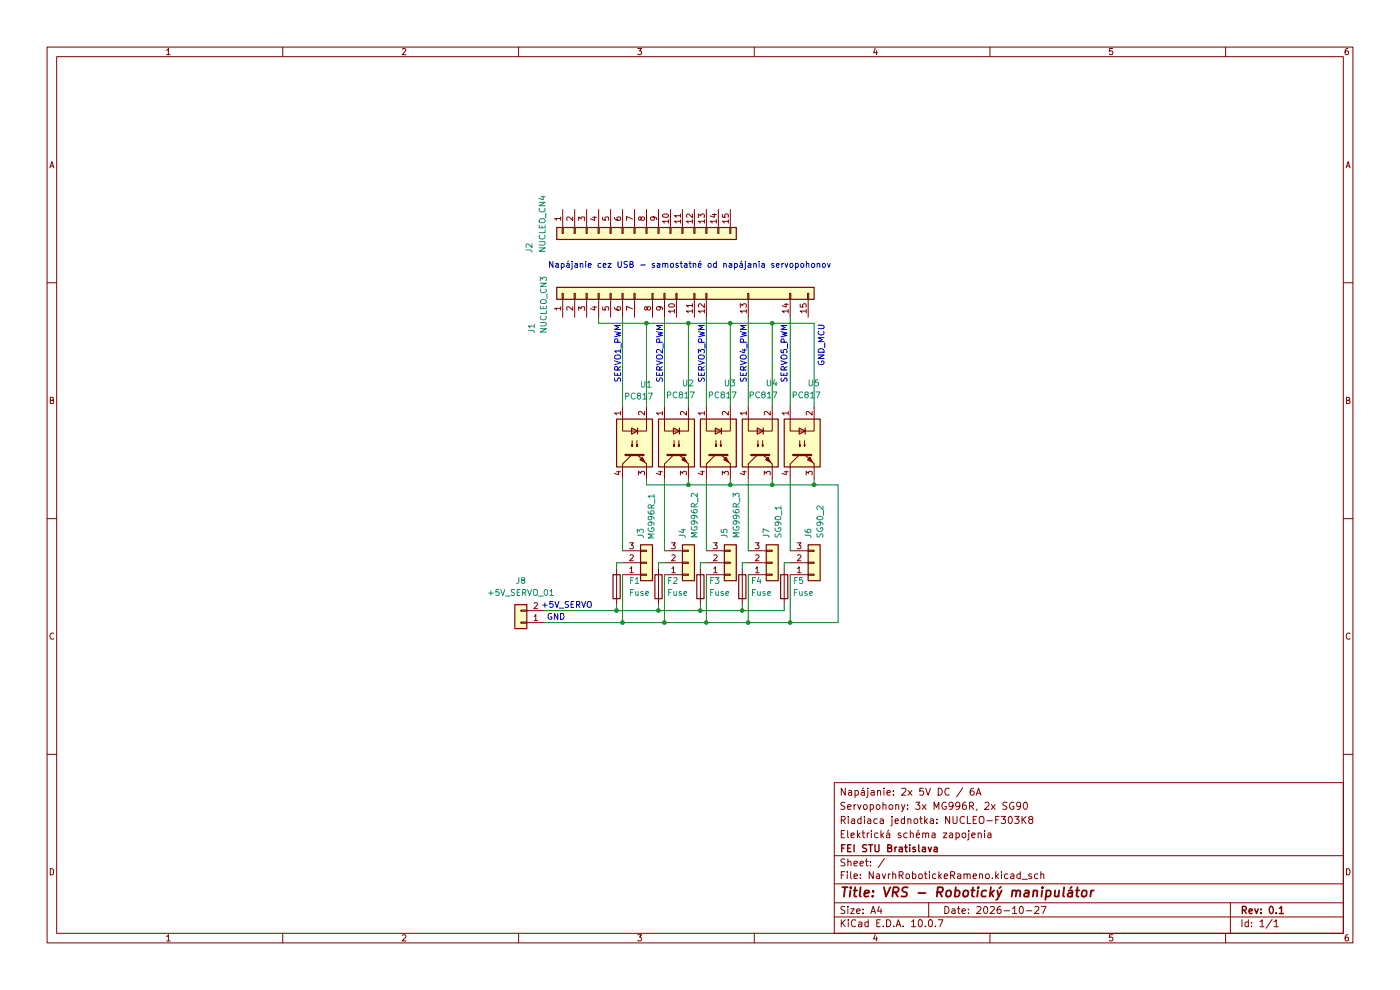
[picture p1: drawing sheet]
(kicad_sch
 (version 20260306)
 (generator "eeschema")
 (generator_version "10.0")
 (paper "A4")
 (title_block
  (title "VRS - Robotický manipulátor")
  (date "2026-10-27")
  (rev "0.1")
  (company "FEI STU Bratislava")
  (comment 1 "Elektrická schéma zapojenia")
  (comment 2 "Riadiaca jednotka: NUCLEO-F303K8")
  (comment 3 "Servopohony: 3x MG996R, 2x SG90")
  (comment 4 "Napájanie: 2x 5V DC / 6A")
  (comment 5 "Napájanie riadiacej jednotky: USB 5 V (ST-LINK)")
  (comment 6 "Stav dokumentu: Návrh"))
 (lib_symbols
  (symbol "Conn_01x15_1"
   (pin_names
    (offset 1.016) (hide yes)) (exclude_from_sim no) (in_bom yes) (on_board yes)
   (in_pos_files yes)
   (duplicate_pin_numbers_are_jumpers no)
   (property "Reference" "J1" (at -8.636 -27.178 0) (show_name no) (do_not_autoplace no) (effects (font (size 1.27 1.27)) (justify left)))
   (property "Value" "NUCLEO_CN3" (at -8.636 -29.718 0) (show_name no) (do_not_autoplace no) (effects (font (size 1.27 1.27)) (justify left)))
   (property "Footprint" "" (at 0 0 0) (show_name no) (do_not_autoplace no) (hide yes) (effects (font (size 1.27 1.27))))
   (property "Datasheet" "" (at 0 0 0) (show_name no) (do_not_autoplace no) (hide yes) (effects (font (size 1.27 1.27))))
   (property "Description" "Generic connector, single row, 01x15, script generated (kicad-library-utils/schlib/autogen/connector/)" (at 0 0 0) (show_name no) (do_not_autoplace no) (hide yes) (effects (font (size 1.27 1.27))))
   (symbol "Conn_01x15_1_1_1"
    (rectangle (start -1.27 26.67) (end 1.27 -27.94) (stroke (width 0.254) (type default)) (fill (type background)))
    (rectangle (start -1.27 25.527) (end 0 25.273) (stroke (width 0.1524) (type default)) (fill (type none)))
    (rectangle (start -1.27 22.987) (end 0 22.733) (stroke (width 0.1524) (type default)) (fill (type none)))
    (rectangle (start -1.27 20.447) (end 0 20.193) (stroke (width 0.1524) (type default)) (fill (type none)))
    (rectangle (start -1.27 17.907) (end 0 17.653) (stroke (width 0.1524) (type default)) (fill (type none)))
    (rectangle (start -1.27 15.367) (end 0 15.113) (stroke (width 0.1524) (type default)) (fill (type none)))
    (rectangle (start -1.27 12.827) (end 0 12.573) (stroke (width 0.1524) (type default)) (fill (type none)))
    (rectangle (start -1.27 10.287) (end 0 10.033) (stroke (width 0.1524) (type default)) (fill (type none)))
    (rectangle (start -1.27 6.477) (end 0 6.223) (stroke (width 0.1524) (type default)) (fill (type none)))
    (rectangle (start -1.27 3.937) (end 0 3.683) (stroke (width 0.1524) (type default)) (fill (type none)))
    (rectangle (start -1.27 1.397) (end 0 1.143) (stroke (width 0.1524) (type default)) (fill (type none)))
    (rectangle (start -1.27 -2.413) (end 0 -2.667) (stroke (width 0.1524) (type default)) (fill (type none)))
    (rectangle (start -1.27 -4.953) (end 0 -5.207) (stroke (width 0.1524) (type default)) (fill (type none)))
    (rectangle (start -1.27 -13.843) (end 0 -14.097) (stroke (width 0.1524) (type default)) (fill (type none)))
    (rectangle (start -1.27 -22.733) (end 0 -22.987) (stroke (width 0.1524) (type default)) (fill (type none)))
    (rectangle (start -1.27 -26.543) (end 0 -26.797) (stroke (width 0.1524) (type default)) (fill (type none)))
    (pin passive line (at -5.08 25.4 0) (length 3.81) (name "Pin_1" (effects (font (size 1.27 1.27)))) (number "1" (effects (font (size 1.27 1.27)))))
    (pin passive line (at -5.08 22.86 0) (length 3.81) (name "Pin_2" (effects (font (size 1.27 1.27)))) (number "2" (effects (font (size 1.27 1.27)))))
    (pin passive line (at -5.08 20.32 0) (length 3.81) (name "Pin_3" (effects (font (size 1.27 1.27)))) (number "3" (effects (font (size 1.27 1.27)))))
    (pin passive line (at -5.08 17.78 0) (length 3.81) (name "Pin_4" (effects (font (size 1.27 1.27)))) (number "4" (effects (font (size 1.27 1.27)))))
    (pin passive line (at -5.08 15.24 0) (length 3.81) (name "Pin_5" (effects (font (size 1.27 1.27)))) (number "5" (effects (font (size 1.27 1.27)))))
    (pin passive line (at -5.08 12.7 0) (length 3.81) (name "Pin_6" (effects (font (size 1.27 1.27)))) (number "6" (effects (font (size 1.27 1.27)))))
    (pin passive line (at -5.08 10.16 0) (length 3.81) (name "Pin_7" (effects (font (size 1.27 1.27)))) (number "7" (effects (font (size 1.27 1.27)))))
    (pin passive line (at -5.08 6.35 0) (length 3.81) (name "Pin_8" (effects (font (size 1.27 1.27)))) (number "8" (effects (font (size 1.27 1.27)))))
    (pin passive line (at -5.08 3.81 0) (length 3.81) (name "Pin_9" (effects (font (size 1.27 1.27)))) (number "9" (effects (font (size 1.27 1.27)))))
    (pin passive line (at -5.08 1.27 0) (length 3.81) (name "Pin_10" (effects (font (size 1.27 1.27)))) (number "10" (effects (font (size 1.27 1.27)))))
    (pin passive line (at -5.08 -2.54 0) (length 3.81) (name "Pin_11" (effects (font (size 1.27 1.27)))) (number "11" (effects (font (size 1.27 1.27)))))
    (pin passive line (at -5.08 -5.08 0) (length 3.81) (name "Pin_12" (effects (font (size 1.27 1.27)))) (number "12" (effects (font (size 1.27 1.27)))))
    (pin passive line (at -5.08 -13.97 0) (length 3.81) (name "Pin_13" (effects (font (size 1.27 1.27)))) (number "13" (effects (font (size 1.27 1.27)))))
    (pin passive line (at -5.08 -22.86 0) (length 3.81) (name "Pin_14" (effects (font (size 1.27 1.27)))) (number "14" (effects (font (size 1.27 1.27)))))
    (pin passive line (at -5.08 -26.67 0) (length 3.81) (name "Pin_15" (effects (font (size 1.27 1.27)))) (number "15" (effects (font (size 1.27 1.27))))))
   (embedded_fonts no))
  (symbol "Connector_Generic:Conn_01x02"
   (pin_names
    (offset 1.016) (hide yes)) (exclude_from_sim no) (in_bom yes) (on_board yes)
   (in_pos_files yes)
   (duplicate_pin_numbers_are_jumpers no)
   (property "Reference" "J" (at 0 2.54 0) (show_name no) (do_not_autoplace no) (effects (font (size 1.27 1.27))))
   (property "Value" "Conn_01x02" (at 0 -5.08 0) (show_name no) (do_not_autoplace no) (effects (font (size 1.27 1.27))))
   (property "Footprint" "" (at 0 0 0) (show_name no) (do_not_autoplace no) (hide yes) (effects (font (size 1.27 1.27))))
   (property "Datasheet" "" (at 0 0 0) (show_name no) (do_not_autoplace no) (hide yes) (effects (font (size 1.27 1.27))))
   (property "Description" "Generic connector, single row, 01x02, script generated (kicad-library-utils/schlib/autogen/connector/)" (at 0 0 0) (show_name no) (do_not_autoplace no) (hide yes) (effects (font (size 1.27 1.27))))
   (symbol "Conn_01x02_1_1"
    (rectangle (start -1.27 1.27) (end 1.27 -3.81) (stroke (width 0.254) (type default)) (fill (type background)))
    (rectangle (start -1.27 0.127) (end 0 -0.127) (stroke (width 0.1524) (type default)) (fill (type none)))
    (rectangle (start -1.27 -2.413) (end 0 -2.667) (stroke (width 0.1524) (type default)) (fill (type none)))
    (pin passive line (at -5.08 0 0) (length 3.81) (name "Pin_1" (effects (font (size 1.27 1.27)))) (number "1" (effects (font (size 1.27 1.27)))))
    (pin passive line (at -5.08 -2.54 0) (length 3.81) (name "Pin_2" (effects (font (size 1.27 1.27)))) (number "2" (effects (font (size 1.27 1.27))))))
   (embedded_fonts no))
  (symbol "Connector_Generic:Conn_01x03"
   (pin_names
    (offset 1.016) (hide yes)) (exclude_from_sim no) (in_bom yes) (on_board yes)
   (in_pos_files yes)
   (duplicate_pin_numbers_are_jumpers no)
   (property "Reference" "J" (at 0 5.08 0) (show_name no) (do_not_autoplace no) (effects (font (size 1.27 1.27))))
   (property "Value" "Conn_01x03" (at 0 -5.08 0) (show_name no) (do_not_autoplace no) (effects (font (size 1.27 1.27))))
   (property "Footprint" "" (at 0 0 0) (show_name no) (do_not_autoplace no) (hide yes) (effects (font (size 1.27 1.27))))
   (property "Datasheet" "" (at 0 0 0) (show_name no) (do_not_autoplace no) (hide yes) (effects (font (size 1.27 1.27))))
   (property "Description" "Generic connector, single row, 01x03, script generated (kicad-library-utils/schlib/autogen/connector/)" (at 0 0 0) (show_name no) (do_not_autoplace no) (hide yes) (effects (font (size 1.27 1.27))))
   (symbol "Conn_01x03_1_1"
    (rectangle (start -1.27 3.81) (end 1.27 -3.81) (stroke (width 0.254) (type default)) (fill (type background)))
    (rectangle (start -1.27 2.667) (end 0 2.413) (stroke (width 0.1524) (type default)) (fill (type none)))
    (rectangle (start -1.27 0.127) (end 0 -0.127) (stroke (width 0.1524) (type default)) (fill (type none)))
    (rectangle (start -1.27 -2.413) (end 0 -2.667) (stroke (width 0.1524) (type default)) (fill (type none)))
    (pin passive line (at -5.08 2.54 0) (length 3.81) (name "Pin_1" (effects (font (size 1.27 1.27)))) (number "1" (effects (font (size 1.27 1.27)))))
    (pin passive line (at -5.08 0 0) (length 3.81) (name "Pin_2" (effects (font (size 1.27 1.27)))) (number "2" (effects (font (size 1.27 1.27)))))
    (pin passive line (at -5.08 -2.54 0) (length 3.81) (name "Pin_3" (effects (font (size 1.27 1.27)))) (number "3" (effects (font (size 1.27 1.27))))))
   (embedded_fonts no))
  (symbol "Connector_Generic:Conn_01x15"
   (pin_names
    (offset 1.016) (hide yes)) (exclude_from_sim no) (in_bom yes) (on_board yes)
   (in_pos_files yes)
   (duplicate_pin_numbers_are_jumpers no)
   (property "Reference" "J" (at 0 20.32 0) (show_name no) (do_not_autoplace no) (effects (font (size 1.27 1.27))))
   (property "Value" "Conn_01x15" (at 0 -20.32 0) (show_name no) (do_not_autoplace no) (effects (font (size 1.27 1.27))))
   (property "Footprint" "" (at 0 0 0) (show_name no) (do_not_autoplace no) (hide yes) (effects (font (size 1.27 1.27))))
   (property "Datasheet" "" (at 0 0 0) (show_name no) (do_not_autoplace no) (hide yes) (effects (font (size 1.27 1.27))))
   (property "Description" "Generic connector, single row, 01x15, script generated (kicad-library-utils/schlib/autogen/connector/)" (at 0 0 0) (show_name no) (do_not_autoplace no) (hide yes) (effects (font (size 1.27 1.27))))
   (symbol "Conn_01x15_1_1"
    (rectangle (start -1.27 19.05) (end 1.27 -19.05) (stroke (width 0.254) (type default)) (fill (type background)))
    (rectangle (start -1.27 17.907) (end 0 17.653) (stroke (width 0.1524) (type default)) (fill (type none)))
    (rectangle (start -1.27 15.367) (end 0 15.113) (stroke (width 0.1524) (type default)) (fill (type none)))
    (rectangle (start -1.27 12.827) (end 0 12.573) (stroke (width 0.1524) (type default)) (fill (type none)))
    (rectangle (start -1.27 10.287) (end 0 10.033) (stroke (width 0.1524) (type default)) (fill (type none)))
    (rectangle (start -1.27 7.747) (end 0 7.493) (stroke (width 0.1524) (type default)) (fill (type none)))
    (rectangle (start -1.27 5.207) (end 0 4.953) (stroke (width 0.1524) (type default)) (fill (type none)))
    (rectangle (start -1.27 2.667) (end 0 2.413) (stroke (width 0.1524) (type default)) (fill (type none)))
    (rectangle (start -1.27 0.127) (end 0 -0.127) (stroke (width 0.1524) (type default)) (fill (type none)))
    (rectangle (start -1.27 -2.413) (end 0 -2.667) (stroke (width 0.1524) (type default)) (fill (type none)))
    (rectangle (start -1.27 -4.953) (end 0 -5.207) (stroke (width 0.1524) (type default)) (fill (type none)))
    (rectangle (start -1.27 -7.493) (end 0 -7.747) (stroke (width 0.1524) (type default)) (fill (type none)))
    (rectangle (start -1.27 -10.033) (end 0 -10.287) (stroke (width 0.1524) (type default)) (fill (type none)))
    (rectangle (start -1.27 -12.573) (end 0 -12.827) (stroke (width 0.1524) (type default)) (fill (type none)))
    (rectangle (start -1.27 -15.113) (end 0 -15.367) (stroke (width 0.1524) (type default)) (fill (type none)))
    (rectangle (start -1.27 -17.653) (end 0 -17.907) (stroke (width 0.1524) (type default)) (fill (type none)))
    (pin passive line (at -5.08 17.78 0) (length 3.81) (name "Pin_1" (effects (font (size 1.27 1.27)))) (number "1" (effects (font (size 1.27 1.27)))))
    (pin passive line (at -5.08 15.24 0) (length 3.81) (name "Pin_2" (effects (font (size 1.27 1.27)))) (number "2" (effects (font (size 1.27 1.27)))))
    (pin passive line (at -5.08 12.7 0) (length 3.81) (name "Pin_3" (effects (font (size 1.27 1.27)))) (number "3" (effects (font (size 1.27 1.27)))))
    (pin passive line (at -5.08 10.16 0) (length 3.81) (name "Pin_4" (effects (font (size 1.27 1.27)))) (number "4" (effects (font (size 1.27 1.27)))))
    (pin passive line (at -5.08 7.62 0) (length 3.81) (name "Pin_5" (effects (font (size 1.27 1.27)))) (number "5" (effects (font (size 1.27 1.27)))))
    (pin passive line (at -5.08 5.08 0) (length 3.81) (name "Pin_6" (effects (font (size 1.27 1.27)))) (number "6" (effects (font (size 1.27 1.27)))))
    (pin passive line (at -5.08 2.54 0) (length 3.81) (name "Pin_7" (effects (font (size 1.27 1.27)))) (number "7" (effects (font (size 1.27 1.27)))))
    (pin passive line (at -5.08 0 0) (length 3.81) (name "Pin_8" (effects (font (size 1.27 1.27)))) (number "8" (effects (font (size 1.27 1.27)))))
    (pin passive line (at -5.08 -2.54 0) (length 3.81) (name "Pin_9" (effects (font (size 1.27 1.27)))) (number "9" (effects (font (size 1.27 1.27)))))
    (pin passive line (at -5.08 -5.08 0) (length 3.81) (name "Pin_10" (effects (font (size 1.27 1.27)))) (number "10" (effects (font (size 1.27 1.27)))))
    (pin passive line (at -5.08 -7.62 0) (length 3.81) (name "Pin_11" (effects (font (size 1.27 1.27)))) (number "11" (effects (font (size 1.27 1.27)))))
    (pin passive line (at -5.08 -10.16 0) (length 3.81) (name "Pin_12" (effects (font (size 1.27 1.27)))) (number "12" (effects (font (size 1.27 1.27)))))
    (pin passive line (at -5.08 -12.7 0) (length 3.81) (name "Pin_13" (effects (font (size 1.27 1.27)))) (number "13" (effects (font (size 1.27 1.27)))))
    (pin passive line (at -5.08 -15.24 0) (length 3.81) (name "Pin_14" (effects (font (size 1.27 1.27)))) (number "14" (effects (font (size 1.27 1.27)))))
    (pin passive line (at -5.08 -17.78 0) (length 3.81) (name "Pin_15" (effects (font (size 1.27 1.27)))) (number "15" (effects (font (size 1.27 1.27))))))
   (embedded_fonts no))
  (symbol "Device:Fuse"
   (pin_numbers (hide yes))
   (pin_names
    (offset 0)) (exclude_from_sim no) (in_bom yes) (on_board yes)
   (in_pos_files yes)
   (duplicate_pin_numbers_are_jumpers no)
   (property "Reference" "F" (at 2.032 0 90) (show_name no) (do_not_autoplace no) (effects (font (size 1.27 1.27))))
   (property "Value" "Fuse" (at -1.905 0 90) (show_name no) (do_not_autoplace no) (effects (font (size 1.27 1.27))))
   (property "Footprint" "" (at -1.778 0 90) (show_name no) (do_not_autoplace no) (hide yes) (effects (font (size 1.27 1.27))))
   (property "Datasheet" "" (at 0 0 0) (show_name no) (do_not_autoplace no) (hide yes) (effects (font (size 1.27 1.27))))
   (property "Description" "Fuse" (at 0 0 0) (show_name no) (do_not_autoplace no) (hide yes) (effects (font (size 1.27 1.27))))
   (symbol "Fuse_0_1"
    (rectangle (start -0.762 -2.54) (end 0.762 2.54) (stroke (width 0.254) (type default)) (fill (type none)))
    (polyline (pts (xy 0 2.54) (xy 0 -2.54)) (stroke (width 0) (type default)) (fill (type none))))
   (symbol "Fuse_1_1"
    (pin passive line (at 0 3.81 270) (length 1.27) (name "" (effects (font (size 1.27 1.27)))) (number "1" (effects (font (size 1.27 1.27)))))
    (pin passive line (at 0 -3.81 90) (length 1.27) (name "" (effects (font (size 1.27 1.27)))) (number "2" (effects (font (size 1.27 1.27))))))
   (embedded_fonts no))
  (symbol "Isolator:PC817"
   (pin_names
    (offset 1.016)) (exclude_from_sim no) (in_bom yes) (on_board yes)
   (in_pos_files yes)
   (duplicate_pin_numbers_are_jumpers no)
   (property "Reference" "U" (at -5.08 5.08 0) (show_name no) (do_not_autoplace no) (effects (font (size 1.27 1.27)) (justify left)))
   (property "Value" "PC817" (at 0 5.08 0) (show_name no) (do_not_autoplace no) (effects (font (size 1.27 1.27)) (justify left)))
   (property "Footprint" "Package_DIP:DIP-4_W7.62mm" (at -5.08 -5.08 0) (show_name no) (do_not_autoplace no) (hide yes) (effects (font (size 1.27 1.27)
    (italic yes)) (justify left)))
   (property "Datasheet" "http://www.soselectronic.cz/a_info/resource/d/pc817.pdf" (at 0 0 0) (show_name no) (do_not_autoplace no) (hide yes) (effects (font (size 1.27 1.27)) (justify left)))
   (property "Description" "DC Optocoupler, Vce 35V, CTR 50-300%, DIP-4" (at 0 0 0) (show_name no) (do_not_autoplace no) (hide yes) (effects (font (size 1.27 1.27))))
   (symbol "PC817_0_1"
    (rectangle (start -5.08 3.81) (end 5.08 -3.81) (stroke (width 0.254) (type default)) (fill (type background)))
    (polyline (pts (xy -5.08 2.54) (xy -2.54 2.54) (xy -2.54 -0.635)) (stroke (width 0) (type default)) (fill (type none)))
    (polyline (pts (xy -3.175 -0.635) (xy -1.905 -0.635)) (stroke (width 0.254) (type default)) (fill (type none)))
    (polyline (pts (xy -2.54 -0.635) (xy -2.54 -2.54) (xy -5.08 -2.54)) (stroke (width 0) (type default)) (fill (type none)))
    (polyline (pts (xy -2.54 -0.635) (xy -3.175 0.635) (xy -1.905 0.635) (xy -2.54 -0.635)) (stroke (width 0.254) (type default)) (fill (type none)))
    (polyline (pts (xy -0.508 0.508) (xy 0.762 0.508) (xy 0.381 0.381) (xy 0.381 0.635) (xy 0.762 0.508)) (stroke (width 0) (type default)) (fill (type none)))
    (polyline (pts (xy -0.508 -0.508) (xy 0.762 -0.508) (xy 0.381 -0.635) (xy 0.381 -0.381) (xy 0.762 -0.508)) (stroke (width 0) (type default)) (fill (type none)))
    (polyline (pts (xy 2.54 1.905) (xy 2.54 -1.905)) (stroke (width 0.508) (type default)) (fill (type none)))
    (polyline (pts (xy 2.54 0.635) (xy 4.445 2.54)) (stroke (width 0) (type default)) (fill (type none)))
    (polyline (pts (xy 3.048 -1.651) (xy 3.556 -1.143) (xy 4.064 -2.159) (xy 3.048 -1.651)) (stroke (width 0) (type default)) (fill (type outline)))
    (polyline (pts (xy 4.445 2.54) (xy 5.08 2.54)) (stroke (width 0) (type default)) (fill (type none)))
    (polyline (pts (xy 4.445 -2.54) (xy 2.54 -0.635)) (stroke (width 0) (type default)) (fill (type outline)))
    (polyline (pts (xy 4.445 -2.54) (xy 5.08 -2.54)) (stroke (width 0) (type default)) (fill (type none))))
   (symbol "PC817_1_1"
    (pin passive line (at -7.62 2.54 0) (length 2.54) (name "" (effects (font (size 1.27 1.27)))) (number "1" (effects (font (size 1.27 1.27)))))
    (pin passive line (at -7.62 -2.54 0) (length 2.54) (name "" (effects (font (size 1.27 1.27)))) (number "2" (effects (font (size 1.27 1.27)))))
    (pin passive line (at 7.62 -2.54 180) (length 2.54) (name "" (effects (font (size 1.27 1.27)))) (number "3" (effects (font (size 1.27 1.27)))))
    (pin passive line (at 7.62 2.54 180) (length 2.54) (name "" (effects (font (size 1.27 1.27)))) (number "4" (effects (font (size 1.27 1.27))))))
   (embedded_fonts no)))
 (text "SERVO2_PWM"
  (exclude_from_sim no)
  (at 139.954 75.184 90)
  (effects (font (size 1.27 1.27))))
 (text "	GND"
  (exclude_from_sim no)
  (at 115.57 131.064 0)
  (effects (font (size 1.27 1.27))))
 (text "	+5V_SERVO"
  (exclude_from_sim no)
  (at 117.856 128.524 0)
  (effects (font (size 1.27 1.27))))
 (text "SERVO4_PWM"
  (exclude_from_sim no)
  (at 157.734 75.184 90)
  (effects (font (size 1.27 1.27))))
 (text "SERVO1_PWM"
  (exclude_from_sim no)
  (at 131.064 75.184 90)
  (effects (font (size 1.27 1.27))))
 (text "SERVO3_PWM"
  (exclude_from_sim no)
  (at 148.844 75.184 90)
  (effects (font (size 1.27 1.27))))
 (text "SERVO5_PWM"
  (exclude_from_sim no)
  (at 166.37 75.184 90)
  (effects (font (size 1.27 1.27))))
 (text "GND_MCU"
  (exclude_from_sim no)
  (at 174.244 73.406 90)
  (effects (font (size 1.27 1.27))))
 (text "Napájanie cez USB - samostatné od napájania servopohonov"
  (exclude_from_sim no)
  (at 146.304 56.388 0)
  (effects (font (size 1.27 1.27))))
 (junction
  (at 167.64 132.08)
  (diameter 0)
  (color 0 0 0 0))
 (junction
  (at 146.05 102.87)
  (diameter 0)
  (color 0 0 0 0))
 (junction
  (at 163.83 68.58)
  (diameter 0)
  (color 0 0 0 0))
 (junction
  (at 132.08 132.08)
  (diameter 0)
  (color 0 0 0 0))
 (junction
  (at 172.72 102.87)
  (diameter 0)
  (color 0 0 0 0))
 (junction
  (at 148.59 129.54)
  (diameter 0)
  (color 0 0 0 0))
 (junction
  (at 157.48 129.54)
  (diameter 0)
  (color 0 0 0 0))
 (junction
  (at 158.75 132.08)
  (diameter 0)
  (color 0 0 0 0))
 (junction
  (at 130.81 129.54)
  (diameter 0)
  (color 0 0 0 0))
 (junction
  (at 140.97 132.08)
  (diameter 0)
  (color 0 0 0 0))
 (junction
  (at 139.7 129.54)
  (diameter 0)
  (color 0 0 0 0))
 (junction
  (at 154.94 102.87)
  (diameter 0)
  (color 0 0 0 0))
 (junction
  (at 146.05 68.58)
  (diameter 0)
  (color 0 0 0 0))
 (junction
  (at 137.16 68.58)
  (diameter 0)
  (color 0 0 0 0))
 (junction
  (at 154.94 68.58)
  (diameter 0)
  (color 0 0 0 0))
 (junction
  (at 163.83 102.87)
  (diameter 0)
  (color 0 0 0 0))
 (junction
  (at 149.86 132.08)
  (diameter 0)
  (color 0 0 0 0))
 (wire
  (pts (xy 137.16 68.58) (xy 146.05 68.58))
  (stroke (width 0) (type default)))
 (wire
  (pts (xy 146.05 102.87) (xy 154.94 102.87))
  (stroke (width 0) (type default)))
 (wire
  (pts (xy 127 67.31) (xy 127 68.58))
  (stroke (width 0) (type default)))
 (wire
  (pts (xy 149.86 67.31) (xy 149.86 86.36))
  (stroke (width 0) (type default)))
 (wire
  (pts (xy 166.37 119.38) (xy 166.37 120.65))
  (stroke (width 0) (type default)))
 (wire
  (pts (xy 149.86 101.6) (xy 149.86 116.84))
  (stroke (width 0) (type default)))
 (wire
  (pts (xy 140.97 67.31) (xy 140.97 86.36))
  (stroke (width 0) (type default)))
 (wire
  (pts (xy 132.08 101.6) (xy 132.08 116.84))
  (stroke (width 0) (type default)))
 (wire
  (pts (xy 115.57 132.08) (xy 132.08 132.08))
  (stroke (width 0) (type default)))
 (wire
  (pts (xy 149.86 121.92) (xy 149.86 132.08))
  (stroke (width 0) (type default)))
 (wire
  (pts (xy 139.7 119.38) (xy 139.7 120.65))
  (stroke (width 0) (type default)))
 (wire
  (pts (xy 163.83 101.6) (xy 163.83 102.87))
  (stroke (width 0) (type default)))
 (wire
  (pts (xy 157.48 119.38) (xy 157.48 120.65))
  (stroke (width 0) (type default)))
 (wire
  (pts (xy 132.08 132.08) (xy 140.97 132.08))
  (stroke (width 0) (type default)))
 (wire
  (pts (xy 163.83 68.58) (xy 163.83 86.36))
  (stroke (width 0) (type default)))
 (wire
  (pts (xy 172.72 68.58) (xy 172.72 86.36))
  (stroke (width 0) (type default)))
 (wire
  (pts (xy 130.81 119.38) (xy 130.81 120.65))
  (stroke (width 0) (type default)))
 (wire
  (pts (xy 158.75 67.31) (xy 158.75 86.36))
  (stroke (width 0) (type default)))
 (wire
  (pts (xy 166.37 129.54) (xy 166.37 128.27))
  (stroke (width 0) (type default)))
 (wire
  (pts (xy 167.64 101.6) (xy 167.64 116.84))
  (stroke (width 0) (type default)))
 (wire
  (pts (xy 115.57 129.54) (xy 130.81 129.54))
  (stroke (width 0) (type default)))
 (wire
  (pts (xy 154.94 68.58) (xy 163.83 68.58))
  (stroke (width 0) (type default)))
 (wire
  (pts (xy 167.64 121.92) (xy 167.64 132.08))
  (stroke (width 0) (type default)))
 (wire
  (pts (xy 140.97 121.92) (xy 140.97 132.08))
  (stroke (width 0) (type default)))
 (wire
  (pts (xy 132.08 67.31) (xy 132.08 86.36))
  (stroke (width 0) (type default)))
 (wire
  (pts (xy 148.59 128.27) (xy 148.59 129.54))
  (stroke (width 0) (type default)))
 (wire
  (pts (xy 158.75 121.92) (xy 158.75 132.08))
  (stroke (width 0) (type default)))
 (wire
  (pts (xy 130.81 129.54) (xy 139.7 129.54))
  (stroke (width 0) (type default)))
 (wire
  (pts (xy 163.83 102.87) (xy 172.72 102.87))
  (stroke (width 0) (type default)))
 (wire
  (pts (xy 154.94 101.6) (xy 154.94 102.87))
  (stroke (width 0) (type default)))
 (wire
  (pts (xy 140.97 119.38) (xy 139.7 119.38))
  (stroke (width 0) (type default)))
 (wire
  (pts (xy 158.75 132.08) (xy 149.86 132.08))
  (stroke (width 0) (type default)))
 (wire
  (pts (xy 149.86 132.08) (xy 140.97 132.08))
  (stroke (width 0) (type default)))
 (wire
  (pts (xy 146.05 68.58) (xy 154.94 68.58))
  (stroke (width 0) (type default)))
 (wire
  (pts (xy 137.16 68.58) (xy 137.16 86.36))
  (stroke (width 0) (type default)))
 (wire
  (pts (xy 157.48 129.54) (xy 166.37 129.54))
  (stroke (width 0) (type default)))
 (wire
  (pts (xy 148.59 129.54) (xy 157.48 129.54))
  (stroke (width 0) (type default)))
 (wire
  (pts (xy 137.16 101.6) (xy 137.16 102.87))
  (stroke (width 0) (type default)))
 (wire
  (pts (xy 157.48 128.27) (xy 157.48 129.54))
  (stroke (width 0) (type default)))
 (wire
  (pts (xy 163.83 68.58) (xy 172.72 68.58))
  (stroke (width 0) (type default)))
 (wire
  (pts (xy 172.72 102.87) (xy 177.8 102.87))
  (stroke (width 0) (type default)))
 (wire
  (pts (xy 127 68.58) (xy 137.16 68.58))
  (stroke (width 0) (type default)))
 (wire
  (pts (xy 154.94 102.87) (xy 163.83 102.87))
  (stroke (width 0) (type default)))
 (wire
  (pts (xy 148.59 119.38) (xy 148.59 120.65))
  (stroke (width 0) (type default)))
 (wire
  (pts (xy 139.7 129.54) (xy 148.59 129.54))
  (stroke (width 0) (type default)))
 (wire
  (pts (xy 139.7 128.27) (xy 139.7 129.54))
  (stroke (width 0) (type default)))
 (wire
  (pts (xy 130.81 119.38) (xy 132.08 119.38))
  (stroke (width 0) (type default)))
 (wire
  (pts (xy 132.08 121.92) (xy 132.08 132.08))
  (stroke (width 0) (type default)))
 (wire
  (pts (xy 140.97 101.6) (xy 140.97 116.84))
  (stroke (width 0) (type default)))
 (wire
  (pts (xy 177.8 102.87) (xy 177.8 132.08))
  (stroke (width 0) (type default)))
 (wire
  (pts (xy 177.8 132.08) (xy 167.64 132.08))
  (stroke (width 0) (type default)))
 (wire
  (pts (xy 172.72 101.6) (xy 172.72 102.87))
  (stroke (width 0) (type default)))
 (wire
  (pts (xy 130.81 128.27) (xy 130.81 129.54))
  (stroke (width 0) (type default)))
 (wire
  (pts (xy 146.05 101.6) (xy 146.05 102.87))
  (stroke (width 0) (type default)))
 (wire
  (pts (xy 137.16 102.87) (xy 146.05 102.87))
  (stroke (width 0) (type default)))
 (wire
  (pts (xy 158.75 101.6) (xy 158.75 116.84))
  (stroke (width 0) (type default)))
 (wire
  (pts (xy 167.64 132.08) (xy 158.75 132.08))
  (stroke (width 0) (type default)))
 (wire
  (pts (xy 146.05 68.58) (xy 146.05 86.36))
  (stroke (width 0) (type default)))
 (wire
  (pts (xy 149.86 119.38) (xy 148.59 119.38))
  (stroke (width 0) (type default)))
 (wire
  (pts (xy 166.37 119.38) (xy 167.64 119.38))
  (stroke (width 0) (type default)))
 (wire
  (pts (xy 158.75 119.38) (xy 157.48 119.38))
  (stroke (width 0) (type default)))
 (wire
  (pts (xy 167.64 67.31) (xy 167.64 86.36))
  (stroke (width 0) (type default)))
 (wire
  (pts (xy 154.94 68.58) (xy 154.94 86.36))
  (stroke (width 0) (type default)))
 (symbol
  (lib_id "Connector_Generic:Conn_01x03")
  (at 154.94 119.38 0)
  (mirror x)
  (unit 1)
  (body_style 1)
  (exclude_from_sim no)
  (in_bom yes)
  (on_board yes)
  (in_pos_files yes)
  (dnp no)
  (fields_autoplaced yes)
  (property "Reference" "J5" (at 153.6699 114.3 90) (show_name no) (do_not_autoplace no) (effects (font (size 1.27 1.27)) (justify right)))
  (property "Value" "MG996R_3" (at 156.2099 114.3 90) (show_name no) (do_not_autoplace no) (effects (font (size 1.27 1.27)) (justify right)))
  (property "Footprint" "" (at 154.94 119.38 0) (hide yes) (show_name no) (do_not_autoplace no) (effects (font (size 1.27 1.27))))
  (property "Datasheet" "" (at 154.94 119.38 0) (hide yes) (show_name no) (do_not_autoplace no) (effects (font (size 1.27 1.27))))
  (property "Description" "Generic connector, single row, 01x03, script generated (kicad-library-utils/schlib/autogen/connector/)" (at 154.94 119.38 0) (hide yes) (show_name no) (do_not_autoplace no) (effects (font (size 1.27 1.27))))
  (pin "2")
  (pin "3")
  (pin "1"))
 (symbol
  (lib_id "Device:Fuse")
  (at 130.81 124.46 0)
  (unit 1)
  (body_style 1)
  (exclude_from_sim no)
  (in_bom yes)
  (on_board yes)
  (in_pos_files yes)
  (dnp no)
  (fields_autoplaced yes)
  (property "Reference" "F1" (at 133.35 123.1899 0) (show_name no) (do_not_autoplace no) (effects (font (size 1.27 1.27)) (justify left)))
  (property "Value" "Fuse" (at 133.35 125.7299 0) (show_name no) (do_not_autoplace no) (effects (font (size 1.27 1.27)) (justify left)))
  (property "Footprint" "" (at 129.032 124.46 90) (hide yes) (show_name no) (do_not_autoplace no) (effects (font (size 1.27 1.27))))
  (property "Datasheet" "" (at 130.81 124.46 0) (hide yes) (show_name no) (do_not_autoplace no) (effects (font (size 1.27 1.27))))
  (property "Description" "Fuse" (at 130.81 124.46 0) (hide yes) (show_name no) (do_not_autoplace no) (effects (font (size 1.27 1.27))))
  (pin "2")
  (pin "1"))
 (symbol
  (lib_id "Isolator:PC817")
  (at 143.51 93.98 90)
  (mirror x)
  (unit 1)
  (body_style 1)
  (exclude_from_sim no)
  (in_bom yes)
  (on_board yes)
  (in_pos_files yes)
  (dnp no)
  (property "Reference" "U2" (at 147.32 81.28 90) (show_name no) (do_not_autoplace no) (effects (font (size 1.27 1.27)) (justify left)))
  (property "Value" "PC817" (at 147.574 83.82 90) (show_name no) (do_not_autoplace no) (effects (font (size 1.27 1.27)) (justify left)))
  (property "Footprint" "Package_DIP:DIP-4_W7.62mm" (at 148.59 88.9 0) (hide yes) (show_name no) (do_not_autoplace no) (effects (font (size 1.27 1.27)
    (italic yes)) (justify left)))
  (property "Datasheet" "http://www.soselectronic.cz/a_info/resource/d/pc817.pdf" (at 143.51 93.98 0) (hide yes) (show_name no) (do_not_autoplace no) (effects (font (size 1.27 1.27)) (justify left)))
  (property "Description" "DC Optocoupler, Vce 35V, CTR 50-300%, DIP-4" (at 143.51 93.98 0) (hide yes) (show_name no) (do_not_autoplace no) (effects (font (size 1.27 1.27))))
  (pin "4")
  (pin "2")
  (pin "3")
  (pin "1"))
 (symbol
  (lib_id "Device:Fuse")
  (at 148.59 124.46 0)
  (unit 1)
  (body_style 1)
  (exclude_from_sim no)
  (in_bom yes)
  (on_board yes)
  (in_pos_files yes)
  (dnp no)
  (fields_autoplaced yes)
  (property "Reference" "F3" (at 150.3503 123.1899 0) (show_name no) (do_not_autoplace no) (effects (font (size 1.27 1.27)) (justify left)))
  (property "Value" "Fuse" (at 150.3503 125.7299 0) (show_name no) (do_not_autoplace no) (effects (font (size 1.27 1.27)) (justify left)))
  (property "Footprint" "" (at 146.812 124.46 90) (hide yes) (show_name no) (do_not_autoplace no) (effects (font (size 1.27 1.27))))
  (property "Datasheet" "" (at 148.59 124.46 0) (hide yes) (show_name no) (do_not_autoplace no) (effects (font (size 1.27 1.27))))
  (property "Description" "Fuse" (at 148.59 124.46 0) (hide yes) (show_name no) (do_not_autoplace no) (effects (font (size 1.27 1.27))))
  (pin "1")
  (pin "2"))
 (symbol
  (lib_id "Connector_Generic:Conn_01x03")
  (at 163.83 119.38 0)
  (mirror x)
  (unit 1)
  (body_style 1)
  (exclude_from_sim no)
  (in_bom yes)
  (on_board yes)
  (in_pos_files yes)
  (dnp no)
  (fields_autoplaced yes)
  (property "Reference" "J7" (at 162.5599 114.3 90) (show_name no) (do_not_autoplace no) (effects (font (size 1.27 1.27)) (justify right)))
  (property "Value" "SG90_1" (at 165.0999 114.3 90) (show_name no) (do_not_autoplace no) (effects (font (size 1.27 1.27)) (justify right)))
  (property "Footprint" "" (at 163.83 119.38 0) (hide yes) (show_name no) (do_not_autoplace no) (effects (font (size 1.27 1.27))))
  (property "Datasheet" "" (at 163.83 119.38 0) (hide yes) (show_name no) (do_not_autoplace no) (effects (font (size 1.27 1.27))))
  (property "Description" "Generic connector, single row, 01x03, script generated (kicad-library-utils/schlib/autogen/connector/)" (at 163.83 119.38 0) (hide yes) (show_name no) (do_not_autoplace no) (effects (font (size 1.27 1.27))))
  (pin "2")
  (pin "3")
  (pin "1"))
 (symbol
  (lib_id "Isolator:PC817")
  (at 134.62 93.98 90)
  (mirror x)
  (unit 1)
  (body_style 1)
  (exclude_from_sim no)
  (in_bom yes)
  (on_board yes)
  (in_pos_files yes)
  (dnp no)
  (property "Reference" "U1" (at 138.43 81.534 90) (show_name no) (do_not_autoplace no) (effects (font (size 1.27 1.27)) (justify left)))
  (property "Value" "PC817" (at 138.684 84.074 90) (show_name no) (do_not_autoplace no) (effects (font (size 1.27 1.27)) (justify left)))
  (property "Footprint" "Package_DIP:DIP-4_W7.62mm" (at 139.7 88.9 0) (hide yes) (show_name no) (do_not_autoplace no) (effects (font (size 1.27 1.27)
    (italic yes)) (justify left)))
  (property "Datasheet" "http://www.soselectronic.cz/a_info/resource/d/pc817.pdf" (at 134.62 93.98 0) (hide yes) (show_name no) (do_not_autoplace no) (effects (font (size 1.27 1.27)) (justify left)))
  (property "Description" "DC Optocoupler, Vce 35V, CTR 50-300%, DIP-4" (at 134.62 93.98 0) (hide yes) (show_name no) (do_not_autoplace no) (effects (font (size 1.27 1.27))))
  (pin "4")
  (pin "2")
  (pin "3")
  (pin "1"))
 (symbol
  (lib_id "Device:Fuse")
  (at 157.48 124.46 0)
  (unit 1)
  (body_style 1)
  (exclude_from_sim no)
  (in_bom yes)
  (on_board yes)
  (in_pos_files yes)
  (dnp no)
  (fields_autoplaced yes)
  (property "Reference" "F4" (at 159.2403 123.1899 0) (show_name no) (do_not_autoplace no) (effects (font (size 1.27 1.27)) (justify left)))
  (property "Value" "Fuse" (at 159.2403 125.7299 0) (show_name no) (do_not_autoplace no) (effects (font (size 1.27 1.27)) (justify left)))
  (property "Footprint" "" (at 155.702 124.46 90) (hide yes) (show_name no) (do_not_autoplace no) (effects (font (size 1.27 1.27))))
  (property "Datasheet" "" (at 157.48 124.46 0) (hide yes) (show_name no) (do_not_autoplace no) (effects (font (size 1.27 1.27))))
  (property "Description" "Fuse" (at 157.48 124.46 0) (hide yes) (show_name no) (do_not_autoplace no) (effects (font (size 1.27 1.27))))
  (pin "1")
  (pin "2"))
 (symbol
  (lib_id "Connector_Generic:Conn_01x03")
  (at 146.05 119.38 0)
  (mirror x)
  (unit 1)
  (body_style 1)
  (exclude_from_sim no)
  (in_bom yes)
  (on_board yes)
  (in_pos_files yes)
  (dnp no)
  (fields_autoplaced yes)
  (property "Reference" "J4" (at 144.7799 114.3 90) (show_name no) (do_not_autoplace no) (effects (font (size 1.27 1.27)) (justify right)))
  (property "Value" "MG996R_2" (at 147.3199 114.3 90) (show_name no) (do_not_autoplace no) (effects (font (size 1.27 1.27)) (justify right)))
  (property "Footprint" "" (at 146.05 119.38 0) (hide yes) (show_name no) (do_not_autoplace no) (effects (font (size 1.27 1.27))))
  (property "Datasheet" "" (at 146.05 119.38 0) (hide yes) (show_name no) (do_not_autoplace no) (effects (font (size 1.27 1.27))))
  (property "Description" "Generic connector, single row, 01x03, script generated (kicad-library-utils/schlib/autogen/connector/)" (at 146.05 119.38 0) (hide yes) (show_name no) (do_not_autoplace no) (effects (font (size 1.27 1.27))))
  (pin "2")
  (pin "3")
  (pin "1"))
 (symbol
  (lib_id "Isolator:PC817")
  (at 170.18 93.98 90)
  (mirror x)
  (unit 1)
  (body_style 1)
  (exclude_from_sim no)
  (in_bom yes)
  (on_board yes)
  (in_pos_files yes)
  (dnp no)
  (property "Reference" "U5" (at 173.99 81.28 90) (show_name no) (do_not_autoplace no) (effects (font (size 1.27 1.27)) (justify left)))
  (property "Value" "PC817" (at 174.244 83.82 90) (show_name no) (do_not_autoplace no) (effects (font (size 1.27 1.27)) (justify left)))
  (property "Footprint" "Package_DIP:DIP-4_W7.62mm" (at 175.26 88.9 0) (hide yes) (show_name no) (do_not_autoplace no) (effects (font (size 1.27 1.27)
    (italic yes)) (justify left)))
  (property "Datasheet" "http://www.soselectronic.cz/a_info/resource/d/pc817.pdf" (at 170.18 93.98 0) (hide yes) (show_name no) (do_not_autoplace no) (effects (font (size 1.27 1.27)) (justify left)))
  (property "Description" "DC Optocoupler, Vce 35V, CTR 50-300%, DIP-4" (at 170.18 93.98 0) (hide yes) (show_name no) (do_not_autoplace no) (effects (font (size 1.27 1.27))))
  (pin "4")
  (pin "2")
  (pin "3")
  (pin "1"))
 (symbol
  (lib_id "Isolator:PC817")
  (at 152.4 93.98 90)
  (mirror x)
  (unit 1)
  (body_style 1)
  (exclude_from_sim no)
  (in_bom yes)
  (on_board yes)
  (in_pos_files yes)
  (dnp no)
  (property "Reference" "U3" (at 156.21 81.28 90) (show_name no) (do_not_autoplace no) (effects (font (size 1.27 1.27)) (justify left)))
  (property "Value" "PC817" (at 156.464 83.82 90) (show_name no) (do_not_autoplace no) (effects (font (size 1.27 1.27)) (justify left)))
  (property "Footprint" "Package_DIP:DIP-4_W7.62mm" (at 157.48 88.9 0) (hide yes) (show_name no) (do_not_autoplace no) (effects (font (size 1.27 1.27)
    (italic yes)) (justify left)))
  (property "Datasheet" "http://www.soselectronic.cz/a_info/resource/d/pc817.pdf" (at 152.4 93.98 0) (hide yes) (show_name no) (do_not_autoplace no) (effects (font (size 1.27 1.27)) (justify left)))
  (property "Description" "DC Optocoupler, Vce 35V, CTR 50-300%, DIP-4" (at 152.4 93.98 0) (hide yes) (show_name no) (do_not_autoplace no) (effects (font (size 1.27 1.27))))
  (pin "4")
  (pin "2")
  (pin "3")
  (pin "1"))
 (symbol
  (lib_id "Device:Fuse")
  (at 166.37 124.46 0)
  (unit 1)
  (body_style 1)
  (exclude_from_sim no)
  (in_bom yes)
  (on_board yes)
  (in_pos_files yes)
  (dnp no)
  (fields_autoplaced yes)
  (property "Reference" "F5" (at 168.1303 123.1899 0) (show_name no) (do_not_autoplace no) (effects (font (size 1.27 1.27)) (justify left)))
  (property "Value" "Fuse" (at 168.1303 125.7299 0) (show_name no) (do_not_autoplace no) (effects (font (size 1.27 1.27)) (justify left)))
  (property "Footprint" "" (at 164.592 124.46 90) (hide yes) (show_name no) (do_not_autoplace no) (effects (font (size 1.27 1.27))))
  (property "Datasheet" "" (at 166.37 124.46 0) (hide yes) (show_name no) (do_not_autoplace no) (effects (font (size 1.27 1.27))))
  (property "Description" "Fuse" (at 166.37 124.46 0) (hide yes) (show_name no) (do_not_autoplace no) (effects (font (size 1.27 1.27))))
  (pin "1")
  (pin "2"))
 (symbol
  (lib_name "Conn_01x15_1")
  (lib_id "Connector_Generic:Conn_01x15")
  (at 144.78 62.23 90)
  (unit 1)
  (body_style 1)
  (exclude_from_sim no)
  (in_bom yes)
  (on_board yes)
  (in_pos_files yes)
  (dnp no)
  (property "Reference" "J1" (at 112.776 70.866 0) (show_name no) (do_not_autoplace no) (effects (font (size 1.27 1.27)) (justify left)))
  (property "Value" "NUCLEO_CN3" (at 115.316 70.866 0) (show_name no) (do_not_autoplace no) (effects (font (size 1.27 1.27)) (justify left)))
  (property "Footprint" "" (at 144.78 62.23 0) (hide yes) (show_name no) (do_not_autoplace no) (effects (font (size 1.27 1.27))))
  (property "Datasheet" "" (at 144.78 62.23 0) (hide yes) (show_name no) (do_not_autoplace no) (effects (font (size 1.27 1.27))))
  (property "Description" "Generic connector, single row, 01x15, script generated (kicad-library-utils/schlib/autogen/connector/)" (at 144.78 62.23 0) (hide yes) (show_name no) (do_not_autoplace no) (effects (font (size 1.27 1.27))))
  (pin "2")
  (pin "5")
  (pin "3")
  (pin "7")
  (pin "6")
  (pin "10")
  (pin "8")
  (pin "1")
  (pin "9")
  (pin "4")
  (pin "13")
  (pin "12")
  (pin "11")
  (pin "15")
  (pin "14"))
 (symbol
  (lib_id "Device:Fuse")
  (at 139.7 124.46 0)
  (unit 1)
  (body_style 1)
  (exclude_from_sim no)
  (in_bom yes)
  (on_board yes)
  (in_pos_files yes)
  (dnp no)
  (fields_autoplaced yes)
  (property "Reference" "F2" (at 141.4603 123.1899 0) (show_name no) (do_not_autoplace no) (effects (font (size 1.27 1.27)) (justify left)))
  (property "Value" "Fuse" (at 141.4603 125.7299 0) (show_name no) (do_not_autoplace no) (effects (font (size 1.27 1.27)) (justify left)))
  (property "Footprint" "" (at 137.922 124.46 90) (hide yes) (show_name no) (do_not_autoplace no) (effects (font (size 1.27 1.27))))
  (property "Datasheet" "" (at 139.7 124.46 0) (hide yes) (show_name no) (do_not_autoplace no) (effects (font (size 1.27 1.27))))
  (property "Description" "Fuse" (at 139.7 124.46 0) (hide yes) (show_name no) (do_not_autoplace no) (effects (font (size 1.27 1.27))))
  (pin "1")
  (pin "2"))
 (symbol
  (lib_id "Connector_Generic:Conn_01x15")
  (at 137.16 49.53 90)
  (mirror x)
  (unit 1)
  (body_style 1)
  (exclude_from_sim no)
  (in_bom yes)
  (on_board yes)
  (in_pos_files yes)
  (dnp no)
  (property "Reference" "J2" (at 112.268 52.578 0) (show_name no) (do_not_autoplace no) (effects (font (size 1.27 1.27))))
  (property "Value" "NUCLEO_CN4" (at 115.062 47.498 0) (show_name no) (do_not_autoplace no) (effects (font (size 1.27 1.27))))
  (property "Footprint" "" (at 137.16 49.53 0) (hide yes) (show_name no) (do_not_autoplace no) (effects (font (size 1.27 1.27))))
  (property "Datasheet" "" (at 137.16 49.53 0) (hide yes) (show_name no) (do_not_autoplace no) (effects (font (size 1.27 1.27))))
  (property "Description" "Generic connector, single row, 01x15, script generated (kicad-library-utils/schlib/autogen/connector/)" (at 137.16 49.53 0) (hide yes) (show_name no) (do_not_autoplace no) (effects (font (size 1.27 1.27))))
  (pin "15")
  (pin "12")
  (pin "5")
  (pin "10")
  (pin "7")
  (pin "1")
  (pin "8")
  (pin "14")
  (pin "3")
  (pin "13")
  (pin "9")
  (pin "2")
  (pin "4")
  (pin "11")
  (pin "6"))
 (symbol
  (lib_id "Isolator:PC817")
  (at 161.29 93.98 90)
  (mirror x)
  (unit 1)
  (body_style 1)
  (exclude_from_sim no)
  (in_bom yes)
  (on_board yes)
  (in_pos_files yes)
  (dnp no)
  (property "Reference" "U4" (at 165.1 81.28 90) (show_name no) (do_not_autoplace no) (effects (font (size 1.27 1.27)) (justify left)))
  (property "Value" "PC817" (at 165.1 83.82 90) (show_name no) (do_not_autoplace no) (effects (font (size 1.27 1.27)) (justify left)))
  (property "Footprint" "Package_DIP:DIP-4_W7.62mm" (at 166.37 88.9 0) (hide yes) (show_name no) (do_not_autoplace no) (effects (font (size 1.27 1.27)
    (italic yes)) (justify left)))
  (property "Datasheet" "http://www.soselectronic.cz/a_info/resource/d/pc817.pdf" (at 161.29 93.98 0) (hide yes) (show_name no) (do_not_autoplace no) (effects (font (size 1.27 1.27)) (justify left)))
  (property "Description" "DC Optocoupler, Vce 35V, CTR 50-300%, DIP-4" (at 161.29 93.98 0) (hide yes) (show_name no) (do_not_autoplace no) (effects (font (size 1.27 1.27))))
  (pin "4")
  (pin "2")
  (pin "3")
  (pin "1"))
 (symbol
  (lib_id "Connector_Generic:Conn_01x02")
  (at 110.49 132.08 180)
  (unit 1)
  (body_style 1)
  (exclude_from_sim no)
  (in_bom yes)
  (on_board yes)
  (in_pos_files yes)
  (dnp no)
  (fields_autoplaced yes)
  (property "Reference" "J8" (at 110.49 123.19 0) (show_name no) (do_not_autoplace no) (effects (font (size 1.27 1.27))))
  (property "Value" "+5V_SERVO_01" (at 110.49 125.73 0) (show_name no) (do_not_autoplace no) (effects (font (size 1.27 1.27))))
  (property "Footprint" "" (at 110.49 132.08 0) (hide yes) (show_name no) (do_not_autoplace no) (effects (font (size 1.27 1.27))))
  (property "Datasheet" "" (at 110.49 132.08 0) (hide yes) (show_name no) (do_not_autoplace no) (effects (font (size 1.27 1.27))))
  (property "Description" "Generic connector, single row, 01x02, script generated (kicad-library-utils/schlib/autogen/connector/)" (at 110.49 132.08 0) (hide yes) (show_name no) (do_not_autoplace no) (effects (font (size 1.27 1.27))))
  (pin "2")
  (pin "1"))
 (symbol
  (lib_id "Connector_Generic:Conn_01x03")
  (at 137.16 119.38 0)
  (mirror x)
  (unit 1)
  (body_style 1)
  (exclude_from_sim no)
  (in_bom yes)
  (on_board yes)
  (in_pos_files yes)
  (dnp no)
  (property "Reference" "J3" (at 135.8899 114.3 90) (show_name no) (do_not_autoplace no) (effects (font (size 1.27 1.27)) (justify right)))
  (property "Value" "MG996R_1" (at 138.176 114.554 90) (show_name no) (do_not_autoplace no) (effects (font (size 1.27 1.27)) (justify right)))
  (property "Footprint" "" (at 137.16 119.38 0) (hide yes) (show_name no) (do_not_autoplace no) (effects (font (size 1.27 1.27))))
  (property "Datasheet" "" (at 137.16 119.38 0) (hide yes) (show_name no) (do_not_autoplace no) (effects (font (size 1.27 1.27))))
  (property "Description" "Generic connector, single row, 01x03, script generated (kicad-library-utils/schlib/autogen/connector/)" (at 137.16 119.38 0) (hide yes) (show_name no) (do_not_autoplace no) (effects (font (size 1.27 1.27))))
  (pin "2")
  (pin "3")
  (pin "1"))
 (symbol
  (lib_id "Connector_Generic:Conn_01x03")
  (at 172.72 119.38 0)
  (mirror x)
  (unit 1)
  (body_style 1)
  (exclude_from_sim no)
  (in_bom yes)
  (on_board yes)
  (in_pos_files yes)
  (dnp no)
  (fields_autoplaced yes)
  (property "Reference" "J6" (at 171.4499 114.3 90) (show_name no) (do_not_autoplace no) (effects (font (size 1.27 1.27)) (justify right)))
  (property "Value" "SG90_2" (at 173.9899 114.3 90) (show_name no) (do_not_autoplace no) (effects (font (size 1.27 1.27)) (justify right)))
  (property "Footprint" "" (at 172.72 119.38 0) (hide yes) (show_name no) (do_not_autoplace no) (effects (font (size 1.27 1.27))))
  (property "Datasheet" "" (at 172.72 119.38 0) (hide yes) (show_name no) (do_not_autoplace no) (effects (font (size 1.27 1.27))))
  (property "Description" "Generic connector, single row, 01x03, script generated (kicad-library-utils/schlib/autogen/connector/)" (at 172.72 119.38 0) (hide yes) (show_name no) (do_not_autoplace no) (effects (font (size 1.27 1.27))))
  (pin "2")
  (pin "3")
  (pin "1"))
 (sheet_instances
  (path ""
   (page "1")))
 (embedded_fonts no))
